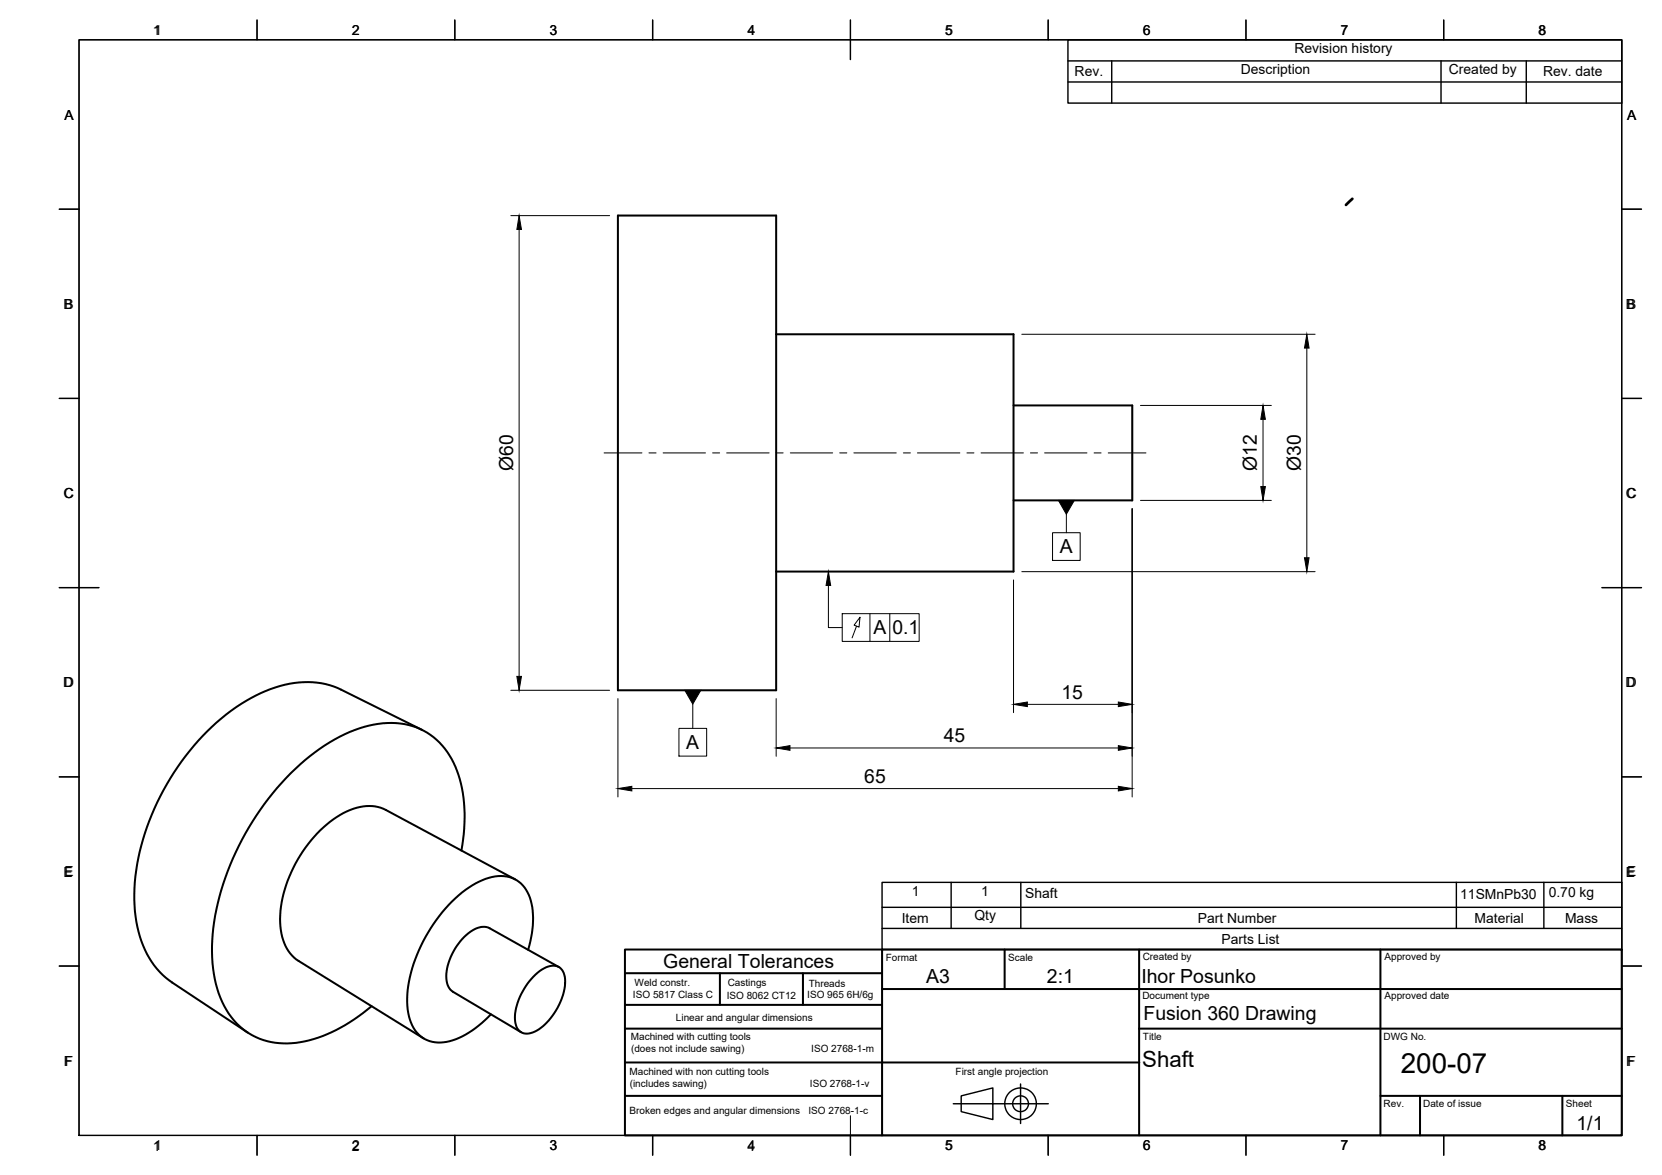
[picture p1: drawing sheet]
<svg xmlns="http://www.w3.org/2000/svg" width="420mm" height="297mm" viewBox="0 0 420 297" stroke-linecap="round" stroke-linejoin="round" font-family="sans-serif">
<!-- layer: Visible -->
<path d="M156.2 54.5h40v120h-40zM196.2 84.5h60v60h-60M256.2 102.5h30v24h-30M106.7 184.5l-20.4-10.1a22.7 22.7 0 0 0-19.2 .3 53.7 53.7 0 0 0-24 22.1 56.8 56.8 0 0 0-9 33.5 24.2 24.2 0 0 0 8.6 17.5l19.9 13.2M116.6 215a36.6 36.6 0 0 0-1.9-22.2 17.3 17.3 0 0 0-19.1-9.8 39 39 0 0 0-19.7 10.2 69.1 69.1 0 0 0-22.1 43 31.2 31.2 0 0 0 4 20 17.3 17.3 0 0 0 18.1 7.3 38.5 38.5 0 0 0 18-9.1M130.3 222.3l-32.8-17.5a11.4 11.4 0 0 0-10.7 .8 33.1 33.1 0 0 0-16 27.6 11.3 11.3 0 0 0 4.7 9.7l31.6 19.6M133.5 240.1a21.6 21.6 0 0 0 .2-13.9 7.7 7.7 0 0 0-10.1-4.3 27 27 0 0 0-13.3 10.6 35.3 35.3 0 0 0-7.3 21.8 9.9 9.9 0 0 0 4.4 8.4 10.7 10.7 0 0 0 10.3-1.2 28.9 28.9 0 0 0 6.4-5.1M134.9 246.9a6.4 6.4 0 0 1 5.9-2.7 3.9 3.9 0 0 1 2.1 4.5 16.2 16.2 0 0 1-7.7 12.1 3.1 3.1 0 0 1-3.4 .2 3.1 3.1 0 0 1-1.6-2.9 15.5 15.5 0 0 1 4.7-11.2zM141.3 244.5l-17.5-9.8a5.4 5.4 0 0 0-5.9 1.7 14.7 14.7 0 0 0-5 11.5l.4 1.5 1.2 1.3 17.2 10.2" fill="none" stroke="#000" stroke-width=".51"/>
<!-- layer: PDF_Visible -->
<path d="M341.9 50.3l-1.6 1.5" fill="none" stroke="#000" stroke-width=".7"/>
<!-- layer: PDF_BORDER -->
<g fill="none" stroke="#000" stroke-width=".36">
<path d="M20 10.1h390v276.9h-390zM65 5.1v5M115 5.1v5M165 5.1v5M215 5.1v10M265 5.1v5M315 5.1v5M365 5.1v5M15 52.9h5M410 52.9h5M15 100.7h5M410 100.7h5"/>
<path d="M15 148.6h10M405 148.6h10M15 196.4h5M410 196.4h5M15 244.2h5M410 244.2h5M65 287v5M115 287v5M165 287v5M215 287v5M265 287v5M315 287v5"/>
<path d="M365 287v5"/>
</g>
<!-- layer: PDF_TITLEBLOCK -->
<g fill="none" stroke="#000" stroke-width=".51">
<path d="M158 246h65M158 254h65M182 246v8M203 246v8M223 240h187v47h-187zM223 240h-65v47h65M223 250h187M254 240v10M288 240v47M349 240v47M158 268.6h130M158 277h65"/>
<path d="M158 260h65M288 260h122M349 277h61M359 277v10M395 277v10"/>
</g>
<!-- layer: PDF_Custom Tables -->
<path d="M270 10.1h140v16h-140zM270 15.4h140M281.1 15.4v10.7M364.3 15.4v10.7M385.8 15.4v10.7M270 20.7h140" fill="none" stroke="#000" stroke-width=".36"/>
<!-- layer: PDF_Parts Lists -->
<path d="M223 223.1h187v16.9h-187zM223 234.7h187M223 229.4h187M240.5 223.1v11.6M258.1 223.1v11.6M368.2 223.1v11.6M390.3 223.1v11.6" fill="none" stroke="#000" stroke-width=".36"/>
<!-- layer: TITLEBLOCK -->
<g fill="none" stroke="#000" stroke-width=".36">
<path d="M241 279h24M243 277l8-2v8l-8-2zM258 274v10"/>
<circle cx="258" cy="279" r="4"/>
<circle cx="258" cy="279" r="2"/>
</g>
<!-- layer: BORDER -->
<g fill="none" stroke="#000" stroke-width=".25">
<path d="M20 10.1h390v276.9h-390zM65 5.1v5M115 5.1v5M165 5.1v5M215 5.1v10M265 5.1v5M315 5.1v5M365 5.1v5M15 52.9h5M410 52.9h5M15 100.7h5M410 100.7h5"/>
<path d="M15 148.6h10M405 148.6h10M15 196.4h5M410 196.4h5M15 244.2h5M410 244.2h5M65 287v5M115 287v5M165 287v5M215 282.1v9.9M265 287v5M315 287v5"/>
<path d="M365 287v5"/>
</g>
<!-- layer: Smart Centers -->
<g fill="none" stroke="#000" stroke-width=".25">
<path d="M152.7 114.5h9.6M164.1 114.5h1.8M167.6 114.5h10.8M180.1 114.5h1.8M183.7 114.5h10.7M196.2 114.5h1.8M199.8 114.5h10.7M212.3 114.5h1.8M215.9 114.5h10.7M228.4 114.5h1.7M231.9 114.5h10.8M244.4 114.5h1.8"/>
<path d="M248 114.5h10.7M260.5 114.5h1.8M264.1 114.5h10.7M276.6 114.5h1.8M280.2 114.5h9.5"/>
</g>
<!-- layer: FD_Dimensions -->
<g fill="none" stroke="#000" stroke-width=".25">
<path d="M129.1 54.5h25M131.2 58v113M258.3 84.5h74.2M330.4 88v53M288.3 102.5h33.1M319.3 106v17M286.2 128.6v72.9M288.3 126.5h33.1M256.2 146.6v33.6M258.3 144.5h74.2M129.1 174.5h25M156.2 176.6v24.9"/>
<path d="M196.2 176.6v14.6M259.7 178.1h23M159.7 199.4h123M199.7 189.1h83"/>
</g>
<path d="M131.2 54.5l.6 3.5h-1.1zM330.4 84.5l.5 3.5h-1.1zM319.3 102.5l.6 3.5h-1.2zM318.7 123h1.2l-.6 3.5zM329.8 141h1.1l-.5 3.5zM130.7 171h1.1l-.6 3.5zM256.2 178.1l3.5-.6v1.1zM282.7 177.5l3.5 .6-3.5 .5zM156.2 199.4l3.5-.6v1.1zM196.2 189.1l3.5-.6v1.2zM282.7 198.8l3.5 .6-3.5 .5zM282.7 188.5l3.5 .6-3.5 .6z" fill="#000" stroke="#000" stroke-width=".25"/>
<path d="M266.1 134.7h7v7h-7zM269.6 130v4.7M209.4 148v10.7h3.5M212.9 155.1h19.5v7h-19.5zM216.5 158.3l-1.1 3M217.4 156l-.2 2.5-1.3-.5zM219.9 155.1v7M224.9 155.1v7M175.1 178v6.1M171.6 184.1h7v7h-7z" fill="none" stroke="#000" stroke-width=".25"/>
<path d="M267.6 126.5h4l-2 3.5zM209.4 144.5l.6 3.5h-1.2zM173.1 174.5h4.1l-2.1 3.5z" fill="#000" stroke="#000" stroke-width=".25"/>
<text font-size="7" x="354.1" y="271.2">200-07</text>
<text font-size="5.6" x="288.8" y="269.6">Shaft</text>
<g font-size="4.9">
<text x="129.7" y="119.1" transform="rotate(-90 129.7 119.1)">Ø60</text>
<text x="317.8" y="119.1" transform="rotate(-90 317.8 119.1)">Ø12</text>
<text x="328.8" y="119.1" transform="rotate(-90 328.8 119.1)">Ø30</text>
<text x="267.9" y="139.9">A</text>
<text x="220.8" y="160.4">A</text>
<text x="225.6" y="160.4">0.1</text>
<text x="268.3" y="176.6">15</text>
<text x="173.5" y="189.4">A</text>
<text x="238.6" y="187.6">45</text>
<text x="218.5" y="197.9">65</text>
<text x="167.7" y="244.7">General Tolerances</text>
<text x="234.2" y="248.5">A3</text>
<text x="264.6" y="248.5">2:1</text>
<text x="288.5" y="248.6">Ihor Posunko</text>
<text x="289.1" y="257.8">Fusion 360 Drawing</text>
<text x="398.5" y="285.8">1/1</text>
</g>
<g font-size="3.5">
<text x="38.6" y="8.9">11</text>
<text x="88.9" y="8.9">2</text>
<text x="138.9" y="8.8">3</text>
<text x="189" y="8.9">4</text>
<text x="238.9" y="8.8">5</text>
<text x="288.9" y="8.8">6</text>
<text x="338.9" y="8.9">7</text>
<text x="388.9" y="8.8">8</text>
<text x="327.3" y="13.3">Revision history</text>
<text x="271.7" y="19.3">Rev.</text>
<text x="313.7" y="18.7">Description</text>
<text x="366.3" y="18.7">Created by</text>
<text x="390.1" y="19.3">Rev. date</text>
<text x="16.3" y="30.3">A</text>
<text x="411.3" y="30.2">A</text>
<text x="16.1" y="78.1">B</text>
<text x="411.1" y="78.1">B</text>
<text x="16.1" y="125.9">C</text>
<text x="411.1" y="125.9">C</text>
<text x="16" y="173.8">D</text>
<text x="411" y="173.8">D</text>
<text x="16" y="221.6">E</text>
<text x="411" y="221.6">E</text>
<text x="230.5" y="226.6">1</text>
<text x="248" y="226.6">1</text>
<text x="259.2" y="227.1">Shaft</text>
<text x="369.1" y="227.2">11SMnPb30</text>
<text x="391.5" y="226.7">0.70 kg</text>
<text x="228" y="233.3">Item</text>
<text x="246.3" y="232.6">Qty</text>
<text x="302.8" y="233.3">Part Number</text>
<text x="372.8" y="233.3">Material</text>
<text x="395.6" y="233.3">Mass</text>
<text x="308.8" y="238.7">Parts List</text>
<text x="16.2" y="269.4">F</text>
<text x="411.1" y="269.4">F</text>
<text x="38.6" y="290.9">1</text>
<text x="88.9" y="290.9">2</text>
<text x="138.9" y="290.8">3</text>
<text x="189" y="290.9">4</text>
<text x="238.9" y="290.8">5</text>
<text x="288.9" y="290.8">6</text>
<text x="338.9" y="290.8">7</text>
<text x="388.9" y="290.8">8</text>
</g>
<g font-size="2.5">
<text x="223.9" y="242.8">Format</text>
<text x="254.9" y="242.9">Scale</text>
<text x="288.9" y="242.6">Created by</text>
<text x="350" y="242.6">Approved by</text>
<text x="160.4" y="249.4">Weld constr.</text>
<text x="184" y="249.2">Castings</text>
<text x="204.4" y="249.5">Threads</text>
<text x="160" y="252.4">ISO 5817 Class C</text>
<text x="183.7" y="252.5">ISO 8062 CT12</text>
<text x="204.1" y="252.3">ISO 965 6H/6g</text>
<text x="288.8" y="252.6">Document type</text>
<text x="350" y="252.6">Approved date</text>
<text x="159.5" y="262.9">Machined with cutting tools</text>
<text x="170.9" y="258.1">Linear and angular dimensions</text>
<text x="288.9" y="262.9">Title</text>
<text x="349.8" y="262.9">DWG No.</text>
<text x="159.5" y="265.9">(does not include sawing)</text>
<text x="205.1" y="265.9">ISO 2768-1-m</text>
<text x="159.1" y="271.8">Machined with non cutting tools</text>
<text x="159.2" y="274.9">(includes sawing)</text>
<text x="204.7" y="274.9">ISO 2768-1-v</text>
<text x="241.6" y="271.8">First angle projection</text>
<text x="159.1" y="281.5">Broken edges and angular dimensions</text>
<text x="204.4" y="281.5">ISO 2768-1-c</text>
<text x="349.8" y="279.9">Rev.</text>
<text x="359.8" y="279.9">Date of issue</text>
<text x="395.9" y="279.9">Sheet</text>
</g>
</svg>
